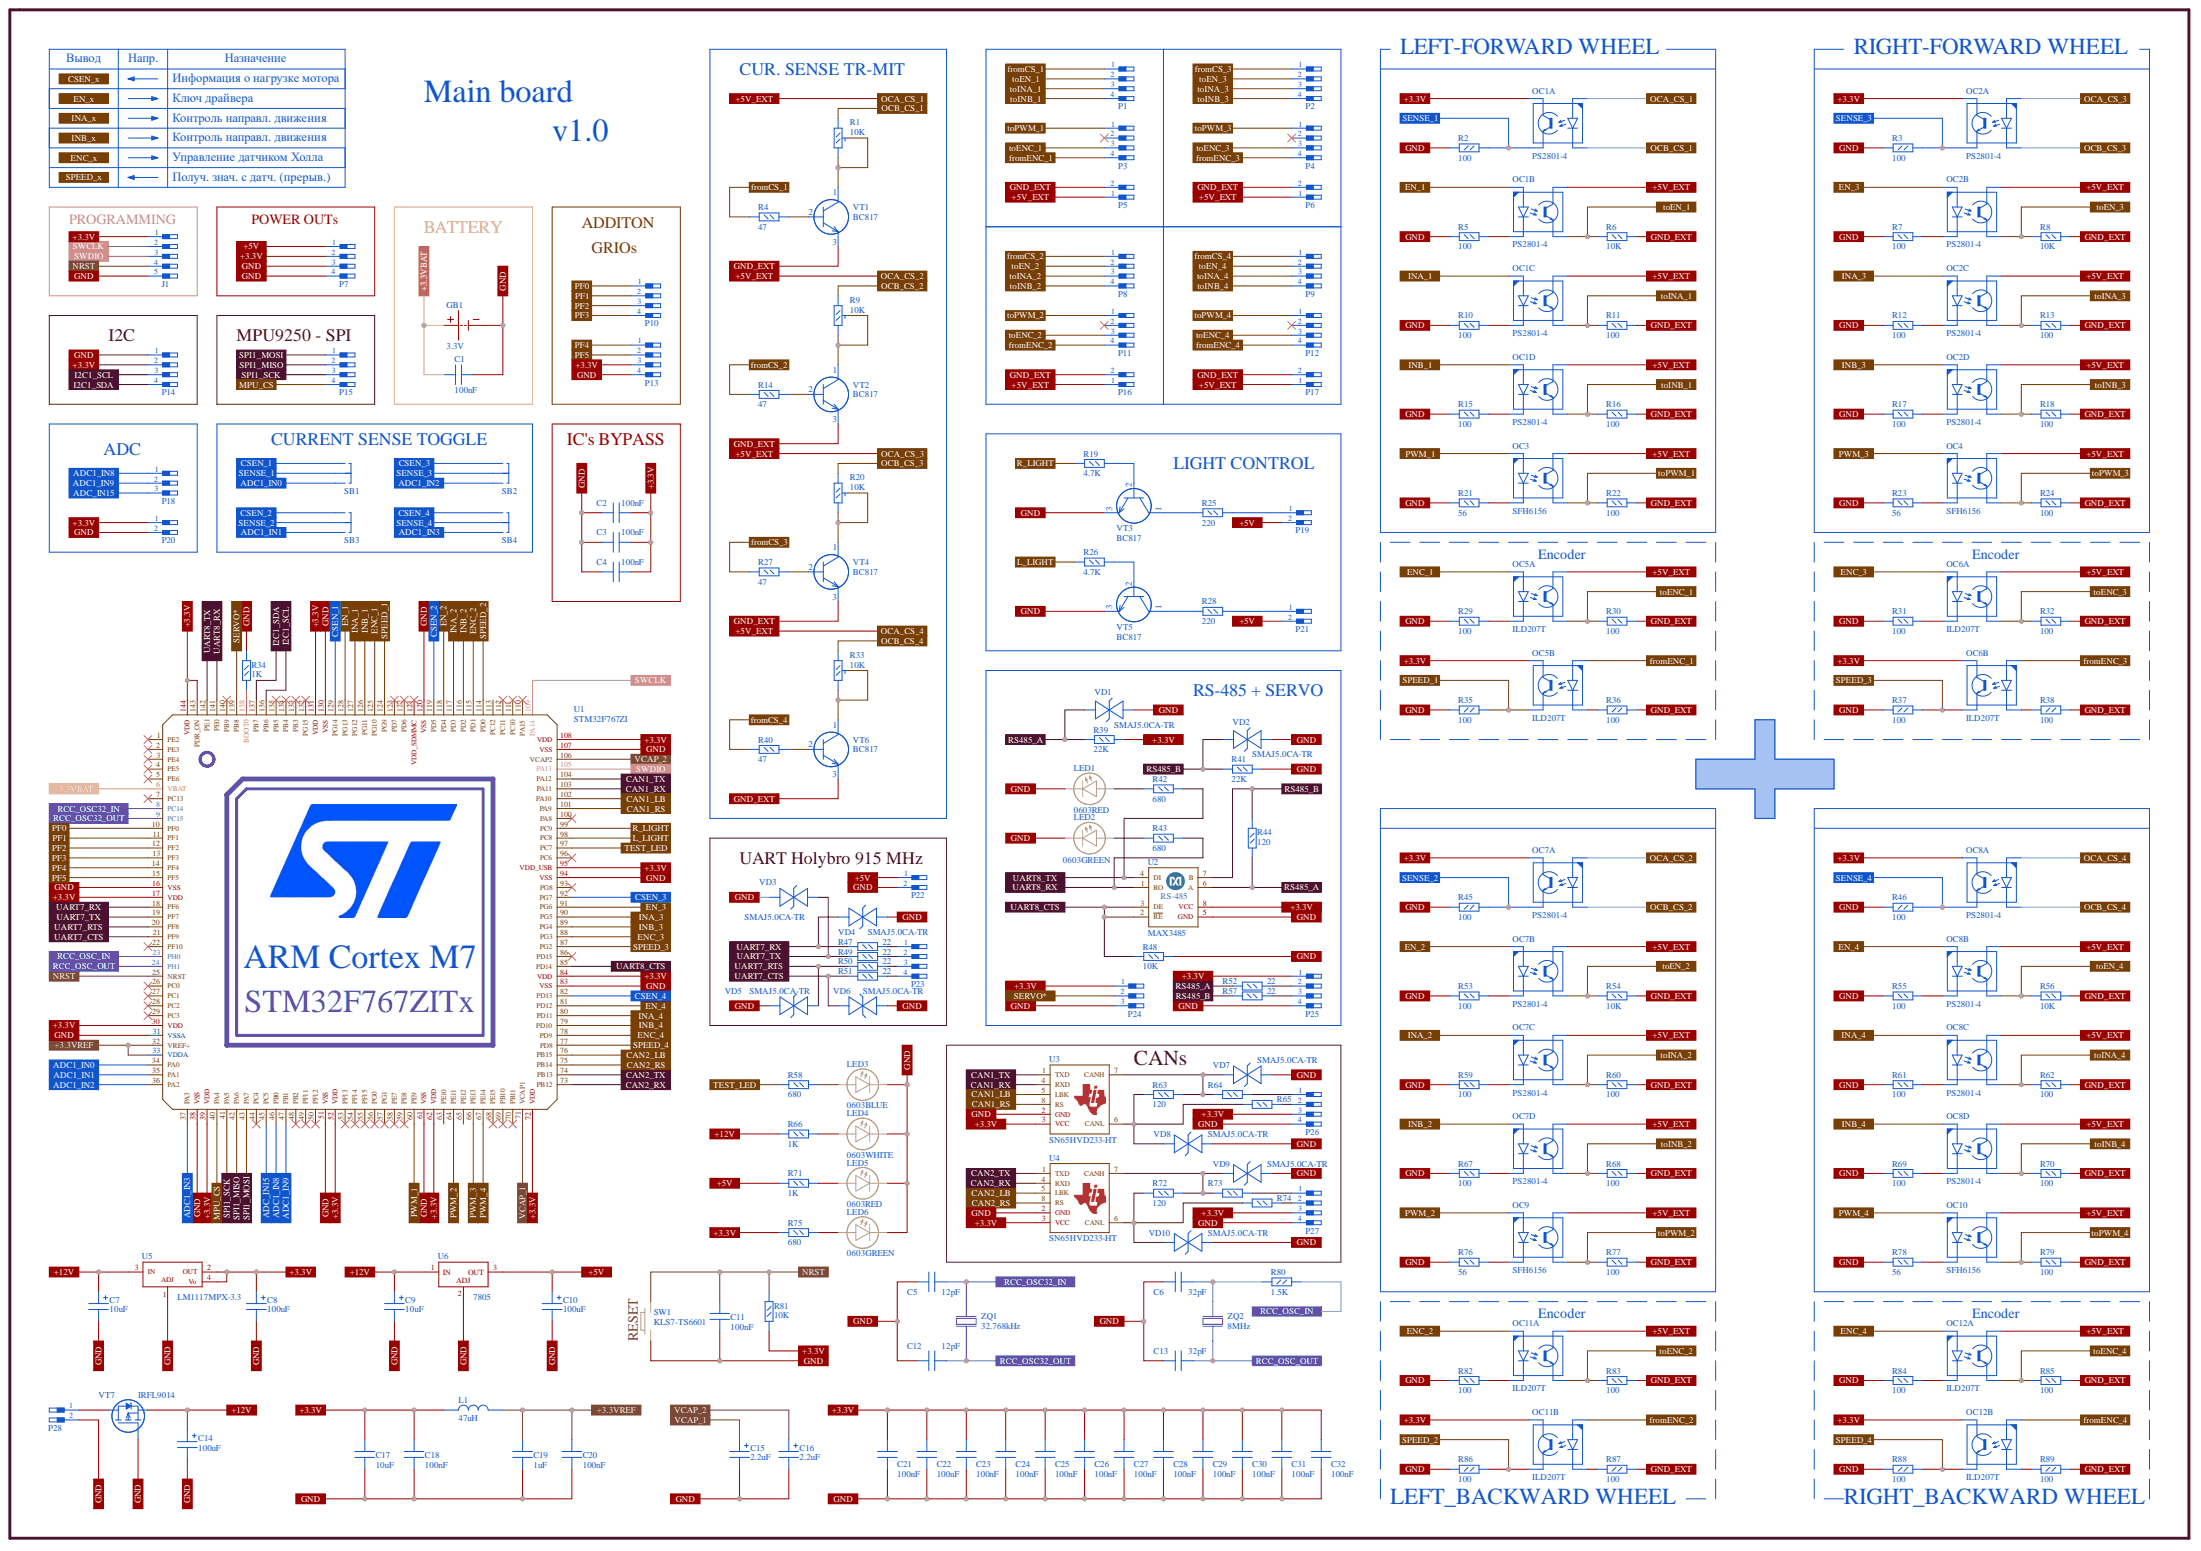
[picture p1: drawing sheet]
# Altium project MainBoard.PrjPcb
1 sheet, 200 parts. Net scope: flat (ports and power ports of the same name join across sheets).
Board file: PCB1.PcbDoc

## Sheet Sheet1.SchDoc
size A2; SheetNumber: 1; SheetTotal: 1

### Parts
C1  100nF  [C0603]
C2  100nF  [C0603]
C3  100nF  [C0603]
C4  100nF  [C0603]
C5  12pF  [C0603]
C6  32pF  [C0603]
C7  10uF  [CAP-ALSMD-4x5.4]
C8  100uF  [CAP-ALSMD-6.3x5.4]
C9  10uF  [CAP-ALSMD-4x5.4]
C10  100uF  [CAP-ALSMD-6.3x5.4]
C11  100nF  [C0603]
C12  12pF  [C0603]
C13  32pF  [C0603]
C14  100uF  [CAP-ALSMD-6.3x5.4]
C15  2.2uF  [CAP-ALSMD-4x5.4]
C16  2.2uF  [CAP-ALSMD-4x5.4]
C17  10uF  [C0805]
C18  100nF  [C0603]
C19  1uF  [C0805]
C20  100nF  [C0603]
C21  100nF  [C0603]
C22  100nF  [C0603]
C23  100nF  [C0603]
C24  100nF  [C0603]
C25  100nF  [C0603]
C26  100nF  [C0603]
C27  100nF  [C0603]
C28  100nF  [C0603]
C29  100nF  [C0603]
C30  100nF  [C0603]
C31  100nF  [C0603]
C32  100nF  [C0603]
GB1  3.3V  [CR1616-SMD]
J1  1x05  [5X1F]  (value not drawn)
L1  47uH  [L0805]
LED1  0603RED  [LED0603]
LED2  0603GREEN  [LED0603]
LED3  0603BLUE  [LED0603]
LED4  0603WHITE  [LED0603]
LED5  0603RED  [LED0603]
LED6  0603GREEN  [LED0603]
OC1  PS2801-4  [SOP16]  (parts A,B,C,D of 4)
OC2  PS2801-4  [SOP16]  (parts A,B,C,D of 4)
OC3  SFH6156  [SMD-4 (WIDE PINS)]
OC4  SFH6156  [SMD-4 (WIDE PINS)]
OC5  ILD207T  [SOIC8]  (parts A,B of 2)
OC6  ILD207T  [SOIC8]  (parts A,B of 2)
OC7  PS2801-4  [SOP16]  (parts A,B,C,D of 4)
OC8  PS2801-4  [SOP16]  (parts A,B,C,D of 4)
OC9  SFH6156  [SMD-4 (WIDE PINS)]
OC10  SFH6156  [SMD-4 (WIDE PINS)]
OC11  ILD207T  [SOIC8]  (parts A,B of 2)
OC12  ILD207T  [SOIC8]  (parts A,B of 2)
P1  1x04  [CWF-4R-2.50]  (value not drawn)
P2  1x04  [CWF-4R-2.50]  (value not drawn)
P3  1x04  [CWF-4R-2.50]  (value not drawn)
P4  1x04  [CWF-4R-2.50]  (value not drawn)
P5  1x02  [H2-5.08]  (value not drawn)
P6  1x02  [H2-5.08]  (value not drawn)
P7  1x04  [XH2.54-4PIN]  (value not drawn)
P8  1x04  [CWF-4R-2.50]  (value not drawn)
P9  1x04  [CWF-4R-2.50]  (value not drawn)
P10  1x04  [XH2.54-4PIN]  (value not drawn)
P11  1x04  [CWF-4R-2.50]  (value not drawn)
P12  1x04  [CWF-4R-2.50]  (value not drawn)
P13  1x04  [XH2.54-4PIN]  (value not drawn)
P14  1x04  [XH2.54-4PIN]  (value not drawn)
P15  1x04  [XH2.54-4PIN]  (value not drawn)
P16  1x02  [H2-5.08]  (value not drawn)
P17  1x02  [H2-5.08]  (value not drawn)
P18  1x03  [XH2.54-3PIN]  (value not drawn)
P19  1x02  [XH2.54-2PIN]  (value not drawn)
P20  1x02  [XH2.54-2PIN]  (value not drawn)
P21  1x02  [XH2.54-2PIN]  (value not drawn)
P22  1x02  [XH2.54-2PIN]  (value not drawn)
P23  1x04  [XH2.54-4PIN]  (value not drawn)
P24  1x03  [XH2.54-3PIN]  (value not drawn)
P25  1x04  [XH2.54-4PIN]  (value not drawn)
P26  1x04  [XH2.54-4PIN]  (value not drawn)
P27  1x04  [XH2.54-4PIN]  (value not drawn)
P28  1x02  [H2-5.08]  (value not drawn)
R1  10K  [EVM3]
R2  100  [R0603]
R3  100  [R0603]
R4  47  [R0805]
R5  100  [R0603]
R6  10K  [R0603]
R7  100  [R0603]
R8  10K  [R0603]
R9  10K  [EVM3]
R10  100  [R0603]
R11  100  [R0603]
R12  100  [R0603]
R13  100  [R0603]
R14  47  [R0805]
R15  100  [R0603]
R16  100  [R0603]
R17  100  [R0603]
R18  100  [R0603]
R19  4.7K  [R0603]
R20  10K  [EVM3]
R21  56  [R0805]
R22  100  [R0603]
R23  56  [R0805]
R24  100  [R0603]
R25  220  [R0603]
R26  4.7K  [R0603]
R27  47  [R0805]
R28  220  [R0603]
R29  100  [R0603]
R30  100  [R0603]
R31  100  [R0603]
R32  100  [R0603]
R33  10K  [EVM3]
R34  1K  [R0603]
R35  100  [R0603]
R36  100  [R0603]
R37  100  [R0603]
R38  100  [R0603]
R39  22K  [R0603]
R40  47  [R0805]
R41  22K  [R0603]
R42  680  [R0603]
R43  680  [R0603]
R44  120  [R0603]
R45  100  [R0603]
R46  100  [R0603]
R47  22  [R0805]
R48  10K  [R0603]
R49  22  [R0805]
R50  22  [R0805]
R51  22  [R0805]
R52  22  [R0805]
R53  100  [R0603]
R54  10K  [R0603]
R55  100  [R0603]
R56  10K  [R0603]
R57  22  [R0805]
R58  680  [R0603]
R59  100  [R0603]
R60  100  [R0603]
R61  100  [R0603]
R62  100  [R0603]
R63  120  [R0603]
R64  22  [R0805]  (value not drawn)
R65  22  [R0805]  (value not drawn)
R66  1K  [R0603]
R67  100  [R0603]
R68  100  [R0603]
R69  100  [R0603]
R70  100  [R0603]
R71  1K  [R0603]
R72  120  [R0603]
R73  22  [R0805]  (value not drawn)
R74  22  [R0805]  (value not drawn)
R75  680  [R0603]
R76  56  [R0805]
R77  100  [R0603]
R78  56  [R0805]
R79  100  [R0603]
R80  1.5K  [R0603]
R81  10K  [R0603]
R82  100  [R0603]
R83  100  [R0603]
R84  100  [R0603]
R85  100  [R0603]
R86  100  [R0603]
R87  100  [R0603]
R88  100  [R0603]
R89  100  [R0603]
SB1  Soldier Toggle  [SOLDBR-3]  (value not drawn)
SB2  Soldier Toggle  [SOLDBR-3]  (value not drawn)
SB3  Soldier Toggle  [SOLDBR-3]  (value not drawn)
SB4  Soldier Toggle  [SOLDBR-3]  (value not drawn)
SW1  KLS7-TS6601  [BUT6.5X4.5]
U1  STM32F767ZIT6  [LQFP144]
U2  MAX3485  [SOIC8]
U3  SN65HVD233-HT  [SOIC8]
U4  SN65HVD233-HT  [SOIC8]
U5  LM1117MPX-3.3  [SOT-223]
U6  7805  [D2PAK]
VD1  SMAJ5.0CA-TR  [SMA]
VD2  SMAJ5.0CA-TR  [SMA]
VD3  SMAJ5.0CA-TR  [SMA]
VD4  SMAJ5.0CA-TR  [SMA]
VD5  SMAJ5.0CA-TR  [SMA]
VD6  SMAJ5.0CA-TR  [SMA]
VD7  SMAJ5.0CA-TR  [SMA]
VD8  SMAJ5.0CA-TR  [SMA]
VD9  SMAJ5.0CA-TR  [SMA]
VD10  SMAJ5.0CA-TR  [SMA]
VT1  BC817  [SOT-23-1P]
VT2  BC817  [SOT-23-1P]
VT3  BC817  [SOT-23-1P]
VT4  BC817  [SOT-23-1P]
VT5  BC817  [SOT-23-1P]
VT6  BC817  [SOT-23-1P]
VT7  IRFL9014  [SOT-223-24]
ZQ1  32.768kHz  [NX3215SA]
ZQ2  8MHz  [CRYSTALL-SMD]

### Blocks framed on the sheet
CUR. SENSE TR-MIT: R1 R4 R9 R14 R20 R27 R33 R40 VT1 VT2 VT4 VT6
PROGRAMMING: J1
POWER OUTs: P7
BATTERY: C1 GB1
I2C: P14
MPU9250 - SPI: P15
ADC: P18 P20
CURRENT SENSE TOGGLE: SB1-SB4
IC's BYPASS: C2-C4
LIGHT CONTROL: P19 P21 R19 R25 R26 R28 VT3 VT5
RS-485 + SERVO: LED1 LED2 P24 P25 R39 R41-R44 R48 R52 R57 U2 VD1 VD2
UART Holybro 915 MHz: P22 P23 R47 R49-R51 VD3-VD6
CANs: P26 P27 R63-R65 R72-R74 U3 U4 VD7-VD10

### Ports
+3.3V, +3.3VBAT, +3.3VREF, +5V, +5V_EXT, +12V, ADC1_IN0, ADC1_IN1, ADC1_IN2, ADC1_IN3, ADC1_IN8, ADC1_IN9, ADC_IN15, CAN1_LB, CAN1_RS, CAN1_RX, CAN1_TX, CAN2_LB, CAN2_RS, CAN2_RX, CAN2_TX, CSEN_1, CSEN_2, CSEN_3, CSEN_4, CSEN_x, EN_1, EN_2, EN_3, EN_4, EN_x, ENC_1, ENC_2, ENC_3, ENC_4, ENC_x, fromCS_1, fromCS_2, fromCS_3, fromCS_4, fromENC_1, fromENC_2, fromENC_3, fromENC_4, GND, GND_EXT, I2C1_SCL, I2C1_SDA, INA_1, INA_2, INA_3, INA_4, INA_x, INB_1, INB_2, INB_3, INB_4, INB_x, L_LIGHT, MPU_CS, NRST, OCA_CS_1, OCA_CS_2, OCA_CS_3, OCA_CS_4, OCB_CS_1, OCB_CS_2, OCB_CS_3, OCB_CS_4, PF0, PF1, PF2, PF3, PF4, PF5, PWM_1, PWM_2, PWM_3, PWM_4, R_LIGHT, RCC_OSC32_IN, RCC_OSC32_OUT, RCC_OSC_IN, RCC_OSC_OUT, RS485_A, RS485_B, SENSE_1, SENSE_2, SENSE_3, SENSE_4, SERVO*, SPEED_1, SPEED_2, SPEED_3, SPEED_4, SPEED_x, SPI1_MISO, SPI1_MOSI, SPI1_SCK, SWCLK, SWDIO, TEST_LED, toEN_1, toEN_2, toEN_3, toEN_4, toENC_1, toENC_2, toENC_3, toENC_4, toINA_1, toINA_2, toINA_3, toINA_4, toINB_1, toINB_2, toINB_3, toINB_4, toPWM_1, toPWM_2, toPWM_3, toPWM_4, UART7_CTS, UART7_RTS, UART7_RX, UART7_TX, UART8_CTS, UART8_RX, UART8_TX, VCAP_1, VCAP_2

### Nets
+3.3V: C2.2 C3.2 C4.2 C8.1 C17.2 C18.2 C21.2 C22.2 C23.2 C24.2 C25.2 C26.2 C27.2 C28.2 C29.2 C30.2 C31.2 C32.2 J1.1 L1.1 OC1.16 OC2.16 OC5.6 OC6.6 OC7.16 OC8.16 OC11.6 OC12.6 P7.2 P13.3 P14.2 P20.1 P24.1 P25.1 P26.3 P27.3 R39.1 R75.2 R81.2 U1.17(VDD) U1.30(VDD) U1.39(VDD) U1.52(VDD) U1.62(VDD) U1.72(VDD) U1.84(VDD) U1.95(VDD_USB) U1.108(VDD) U1.131(VDD) U1.143(PDR_ON) U1.144(VDD) U2.8(VCC) U3.3(VCC) U4.3(VCC) U5.2(OUT) U5.4(Vo) ; port +3.3V
+3.3VBAT: C1.1 GB1.2 U1.6(VBAT) ; port +3.3VBAT
+3.3VREF: C19.2 C20.2 L1.2 U1.32(VREF+) U1.33(VDDA) ; port +3.3VREF
+5V: C10.1 P7.1 P19.2 P21.2 P22.1 R71.2 U6.3(OUT) ; port +5V
+5V_EXT: OC1.1 OC1.10 OC1.12 OC1.14 OC2.1 OC2.10 OC2.12 OC2.14 OC3.4 OC4.4 OC5.8 OC6.8 OC7.1 OC7.10 OC7.12 OC7.14 OC8.1 OC8.10 OC8.12 OC8.14 OC9.4 OC10.4 OC11.8 OC12.8 P5.1 P6.1 P16.1 P17.1 ; port +5V_EXT, port OCA_CS_1, port OCA_CS_2, port OCA_CS_3, port OCA_CS_4
+12V: C7.1 C9.1 C14.1 R66.2 U5.3(IN) U6.1(IN) VT7.3(S) ; port +12V
ADC1_IN0: SB1.3 U1.34(PA0) ; port ADC1_IN0
ADC1_IN1: SB3.3 U1.35(PA1) ; port ADC1_IN1
ADC1_IN2: SB2.3 U1.36(PA2) ; port ADC1_IN2
ADC1_IN3: SB4.3 U1.37(PA3) ; port ADC1_IN3
ADC1_IN8: P18.1 U1.46(PB0) ; port ADC1_IN8
ADC1_IN9: P18.2 U1.47(PB1) ; port ADC1_IN9
ADC_IN15: P18.3 U1.45(PC5) ; port ADC_IN15
CAN1_LB: U1.102(PA10) U3.5(LBK) ; port CAN1_LB
CAN1_RS: U1.101(PA9) U3.8(RS) ; port CAN1_RS
CAN1_RX: U1.103(PA11) U3.4(RXD) ; port CAN1_RX
CAN1_TX: U1.104(PA12) U3.1(TXD) ; port CAN1_TX
CAN2_LB: U1.76(PB15) U4.5(LBK) ; port CAN2_LB
CAN2_RS: U1.75(PB14) U4.8(RS) ; port CAN2_RS
CAN2_RX: U1.73(PB12) U4.4(RXD) ; port CAN2_RX
CAN2_TX: U1.74(PB13) U4.1(TXD) ; port CAN2_TX
CSEN_1: SB1.1 U1.129(PG14) ; port CSEN_1
CSEN_2: SB3.1 U1.119(PD5) ; port CSEN_2
CSEN_3: SB2.1 U1.92(PG7) ; port CSEN_3
CSEN_4: SB4.1 U1.82(PD13) ; port CSEN_4
EN_1: OC1.3 U1.128(PG13) ; port EN_1
EN_2: OC7.3 U1.118(PD4) ; port EN_2
EN_3: OC2.3 U1.91(PG6) ; port EN_3
EN_4: OC8.3 U1.81(PD12) ; port EN_4
ENC_1: OC5.1 U1.125(PG10) ; port ENC_1
ENC_2: OC11.1 U1.115(PD1) ; port ENC_2
ENC_3: OC6.1 U1.88(PG3) ; port ENC_3
ENC_4: OC12.1 U1.78(PD9) ; port ENC_4
fromCS_1: P1.1 R4.1 ; port fromCS_1
fromCS_2: P8.1 R14.1 ; port fromCS_2
fromCS_3: P2.1 R27.1 ; port fromCS_3
fromCS_4: P9.1 R40.1 ; port fromCS_4
fromENC_1: OC5.3 P3.4 ; port fromENC_1
fromENC_2: OC11.3 P11.4 ; port fromENC_2
fromENC_3: OC6.3 P4.4 ; port fromENC_3
fromENC_4: OC12.3 P12.4 ; port fromENC_4
GND: C1.2 C2.1 C3.1 C4.1 C5.2 C6.2 C7.2 C8.2 C9.2 C10.2 C11.1 C12.2 C13.2 C14.2 C15.2 C16.2 C17.1 C18.1 C19.1 C20.1 C21.1 C22.1 C23.1 C24.1 C25.1 C26.1 C27.1 C28.1 C29.1 C30.1 C31.1 C32.1 GB1.1(+) J1.5 LED1.2 LED2.2 LED3.2 LED4.2 LED5.2 LED6.2 P7.3 P7.4 P13.4 P14.1 P20.2 P22.2 P24.3 P25.4 P26.4 P27.4 P28.2 R2.2 R3.2 R5.1 R7.1 R10.1 R12.1 R15.1 R17.1 R21.1 R23.1 R29.1 R31.1 R34.2 R35.2 R37.2 R41.1 R45.2 R46.2 R48.1 R53.1 R55.1 R59.1 R61.1 R67.1 R69.1 R76.1 R78.1 R82.1 R84.1 R86.2 R88.2 SW1.1(Q1) U1.16(VSS) U1.31(VSSA) U1.38(VSS) U1.51(VSS) U1.61(VSS) U1.83(VSS) U1.94(VSS) U1.107(VSS) U1.120(VSS) U1.130(VSS) U2.5(GND) U3.2(GND) U4.2(GND) U5.1(ADJ) U6.2(ADJ) VD1.2 VD2.2 VD3.2 VD4.2 VD5.2 VD6.2 VD7.2 VD8.2 VD9.2 VD10.2 VT3.3 VT5.3 VT7.1(G) ; port GND
GND_EXT: P5.2 P6.2 P16.2 P17.2 R6.2 R8.2 R11.2 R13.2 R16.2 R18.2 R22.2 R24.2 R30.2 R32.2 R36.1 R38.1 R54.2 R56.2 R60.2 R62.2 R68.2 R70.2 R77.2 R79.2 R83.2 R85.2 R87.1 R89.1 VT1.3 VT2.3 VT4.3 VT6.3 ; port GND_EXT
I2C1_SCL: P14.3 U1.136(PB6) ; port I2C1_SCL
I2C1_SDA: P14.4 U1.137(PB7) ; port I2C1_SDA
INA_1: OC1.5 U1.127(PG12) ; port INA_1
INA_2: OC7.5 U1.117(PD3) ; port INA_2
INA_3: OC2.5 U1.90(PG5) ; port INA_3
INA_4: OC8.5 U1.80(PD11) ; port INA_4
INB_1: OC1.7 U1.126(PG11) ; port INB_1
INB_2: OC7.7 U1.116(PD2) ; port INB_2
INB_3: OC2.7 U1.89(PG4) ; port INB_3
INB_4: OC8.7 U1.79(PD10) ; port INB_4
L_LIGHT: R26.1 U1.98(PC8) ; port L_LIGHT
MPU_CS: P15.4 U1.40(PA4) ; port MPU_CS
NRST: C11.2 J1.4 R81.1 SW1.3(Q2) U1.25(NRST) ; port NRST
OCB_CS_1: OC1.2 R1.1 ; port OCB_CS_1
OCB_CS_2: OC7.2 R9.1 ; port OCB_CS_2
OCB_CS_3: OC2.2 R20.1 ; port OCB_CS_3
OCB_CS_4: OC8.2 R33.1 ; port OCB_CS_4
PF0: P10.1 U1.10(PF0) ; port PF0
PF1: P10.2 U1.11(PF1) ; port PF1
PF2: P10.3 U1.12(PF2) ; port PF2
PF3: P10.4 U1.13(PF3) ; port PF3
PF4: P13.1 U1.14(PF4) ; port PF4
PF5: P13.2 U1.15(PF5) ; port PF5
PWM_1: OC3.1 U1.60(PE9) ; port PWM_1
PWM_2: OC9.1 U1.64(PE11) ; port PWM_2
PWM_3: OC4.1 U1.66(PE13) ; port PWM_3
PWM_4: OC10.1 U1.67(PE14) ; port PWM_4
R_LIGHT: R19.1 U1.99(PC9) ; port R_LIGHT
RCC_OSC32_IN: C5.1 U1.8(PC14) ZQ1.1 ; port RCC_OSC32_IN
RCC_OSC32_OUT: C12.1 U1.9(PC15) ZQ1.2 ; port RCC_OSC32_OUT
RCC_OSC_IN: R80.1 U1.23(PH0) ; port RCC_OSC_IN
RCC_OSC_OUT: C13.1 U1.24(PH1) ZQ2.2 ; port RCC_OSC_OUT
RS485_A: R39.2 R44.1 R52.2 U2.6(A) VD1.1 ; port RS485_A
RS485_B: R41.2 R44.2 R57.2 U2.7(B) VD2.1 ; port RS485_B
SENSE_1: OC1.15 R2.1 SB1.2 ; port SENSE_1
SENSE_2: OC7.15 R45.1 SB3.2 ; port SENSE_2
SENSE_3: OC2.15 R3.1 SB2.2 ; port SENSE_3
SENSE_4: OC8.15 R46.1 SB4.2 ; port SENSE_4
SERVO*: P24.2 U1.139(PB8) ; port SERVO*
SPEED_1: OC5.5 R35.1 U1.124(PG9) ; port SPEED_1
SPEED_2: OC11.5 R86.1 U1.114(PD0) ; port SPEED_2
SPEED_3: OC6.5 R37.1 U1.87(PG2) ; port SPEED_3
SPEED_4: OC12.5 R88.1 U1.77(PD8) ; port SPEED_4
SPI1_MISO: P15.2 U1.42(PA6) ; port SPI1_MISO
SPI1_MOSI: P15.1 U1.43(PA7) ; port SPI1_MOSI
SPI1_SCK: P15.3 U1.41(PA5) ; port SPI1_SCK
SWCLK: J1.2 U1.109(PA14) ; port SWCLK
SWDIO: J1.3 U1.105(PA13) ; port SWDIO
TEST_LED: R58.2 U1.97(PC7) ; port TEST_LED
toEN_1: OC1.13 P1.2 R6.1 ; port toEN_1
toEN_2: OC7.13 P8.2 R54.1 ; port toEN_2
toEN_3: OC2.13 P2.2 R8.1 ; port toEN_3
toEN_4: OC8.13 P9.2 R56.1 ; port toEN_4
toENC_1: OC5.7 P3.3 R30.1 ; port toENC_1
toENC_2: OC11.7 P11.3 R83.1 ; port toENC_2
toENC_3: OC6.7 P4.3 R32.1 ; port toENC_3
toENC_4: OC12.7 P12.3 R85.1 ; port toENC_4
toINA_1: OC1.11 P1.3 R11.1 ; port toINA_1
toINA_2: OC7.11 P8.3 R60.1 ; port toINA_2
toINA_3: OC2.11 P2.3 R13.1 ; port toINA_3
toINA_4: OC8.11 P9.3 R62.1 ; port toINA_4
toINB_1: OC1.9 P1.4 R16.1 ; port toINB_1
toINB_2: OC7.9 P8.4 R68.1 ; port toINB_2
toINB_3: OC2.9 P2.4 R18.1 ; port toINB_3
toINB_4: OC8.9 P9.4 R70.1 ; port toINB_4
toPWM_1: OC3.3 P3.1 R22.1 ; port toPWM_1
toPWM_2: OC9.3 P11.1 R77.1 ; port toPWM_2
toPWM_3: OC4.3 P4.1 R24.1 ; port toPWM_3
toPWM_4: OC10.3 P12.1 R79.1 ; port toPWM_4
UART7_CTS: R51.2 U1.21(PF9) VD6.1 ; port UART7_CTS
UART7_RTS: R50.2 U1.20(PF8) VD5.1 ; port UART7_RTS
UART7_RX: R47.2 U1.18(PF6) VD4.1 ; port UART7_RX
UART7_TX: R49.2 U1.19(PF7) VD3.1 ; port UART7_TX
UART8_CTS: R48.2 U1.85(PD14) U2.2(~{RE}) U2.3(DE) ; port UART8_CTS
UART8_RX: R43.1 U1.141(PE0) U2.1(RO) ; port UART8_RX
UART8_TX: R42.1 U1.142(PE1) U2.4(DI) ; port UART8_TX
VCAP_1: C15.1 U1.71(VCAP1) ; port VCAP_1
VCAP_2: C16.1 U1.106(VCAP2) ; port VCAP_2
NetC6_1: C6.1 R80.2 ZQ2.1
NetLED1_1: LED1.1 R42.2
NetLED2_1: LED2.1 R43.2
NetLED3_1: LED3.1 R58.1
NetLED4_1: LED4.1 R66.1
NetLED5_1: LED5.1 R71.1
NetLED6_1: LED6.1 R75.1
NetOC1_4: OC1.4 R5.2
NetOC1_6: OC1.6 R10.2
NetOC1_8: OC1.8 R15.2
NetOC2_4: OC2.4 R7.2
NetOC2_6: OC2.6 R12.2
NetOC2_8: OC2.8 R17.2
NetOC3_2: OC3.2 R21.2
NetOC4_2: OC4.2 R23.2
NetOC5_2: OC5.2 R29.2
NetOC5_4: OC5.4 R36.2
NetOC6_2: OC6.2 R31.2
NetOC6_4: OC6.4 R38.2
NetOC7_4: OC7.4 R53.2
NetOC7_6: OC7.6 R59.2
NetOC7_8: OC7.8 R67.2
NetOC8_4: OC8.4 R55.2
NetOC8_6: OC8.6 R61.2
NetOC8_8: OC8.8 R69.2
NetOC9_2: OC9.2 R76.2
NetOC10_2: OC10.2 R78.2
NetOC11_2: OC11.2 R82.2
NetOC11_4: OC11.4 R87.2
NetOC12_2: OC12.2 R84.2
NetOC12_4: OC12.4 R89.2
NetP19_1: P19.1 R25.2
NetP21_1: P21.1 R28.2
NetP23_1: P23.1 R47.1
NetP23_2: P23.2 R49.1
NetP23_3: P23.3 R50.1
NetP23_4: P23.4 R51.1
NetP25_2: P25.2 R52.1
NetP25_3: P25.3 R57.1
NetP26_1: P26.1 R64.1
NetP26_2: P26.2 R65.1
NetP27_1: P27.1 R73.1
NetP27_2: P27.2 R74.1
NetP28_1: P28.1 VT7.2(D)
NetR1_2: R1.2 R1.3 VT1.1
NetR4_2: R4.2 VT1.2
NetR9_2: R9.2 R9.3 VT2.1
NetR14_2: R14.2 VT2.2
NetR19_2: R19.2 VT3.2
NetR20_2: R20.2 R20.3 VT4.1
NetR25_1: R25.1 VT3.1
NetR26_2: R26.2 VT5.2
NetR27_2: R27.2 VT4.2
NetR28_1: R28.1 VT5.1
NetR33_2: R33.2 R33.3 VT6.1
NetR34_1: R34.1 U1.138(BOOT0)
NetR40_2: R40.2 VT6.2
NetR63_1: R63.1 R64.2 U3.7(CANH) VD7.1
NetR63_2: R63.2 R65.2 U3.6(CANL) VD8.1
NetR72_1: R72.1 R73.2 U4.7(CANH) VD9.1
NetR72_2: R72.2 R74.2 U4.6(CANL) VD10.1

Not connected (* = marked no-connect by the designer): P3 2*; P4 2*; P11 2*; P12 2*; SW1 2(Q1) 4(Q2); U1 1(PE2)* 2(PE3)* 3(PE4)* 4(PE5)* 5(PE6)* 7(PC13)* 22(PF10)* 26(PC0)* 27(PC1)* 28(PC2)* 29(PC3)* 44(PC4)* 48(PB2)* 49(PF11)* 50(PF12)* 53(PF13)* 54(PF14)* 55(PF15)* 56(PG0)* 57(PG1)* 58(PE7)* 59(PE8)* 63(PE10) 65(PE12) 68(PE15)* 69(PB10)* 70(PB11)* 86(PD15)* 93(PG8)* 96(PC6)* 100(PA8)* 110(PA15)* 111(PC10)* 112(PC11)* 113(PC12) 121(VDD_SDMMC)* 122(PD6)* 123(PD7)* 132(PG15)* 133(PB3)* 134(PB4)* 135(PB5)* 140(PB9)*

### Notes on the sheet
- Вывод
- Напр.
- Информация о нагрузке мотора
- Назначение
- LEFT-FORWARD WHEEL
- RIGHT-FORWARD WHEEL
- Ключ драйвера
- Контроль направл. движения
- Main board
- Управление датчиком Холла
- Получ. знач. с датч. (прерыв.)
- v1.0
- ADDITION
- (near P10) GRIOs
- (near OC5) Encoder
- (near OC6) Encoder
- (near OC11) Encoder
- (near OC12) Encoder
- (near SW1) RESET
- LEFT_BACKWARD WHEEL
- RIGHT_BACKWARD WHEEL
